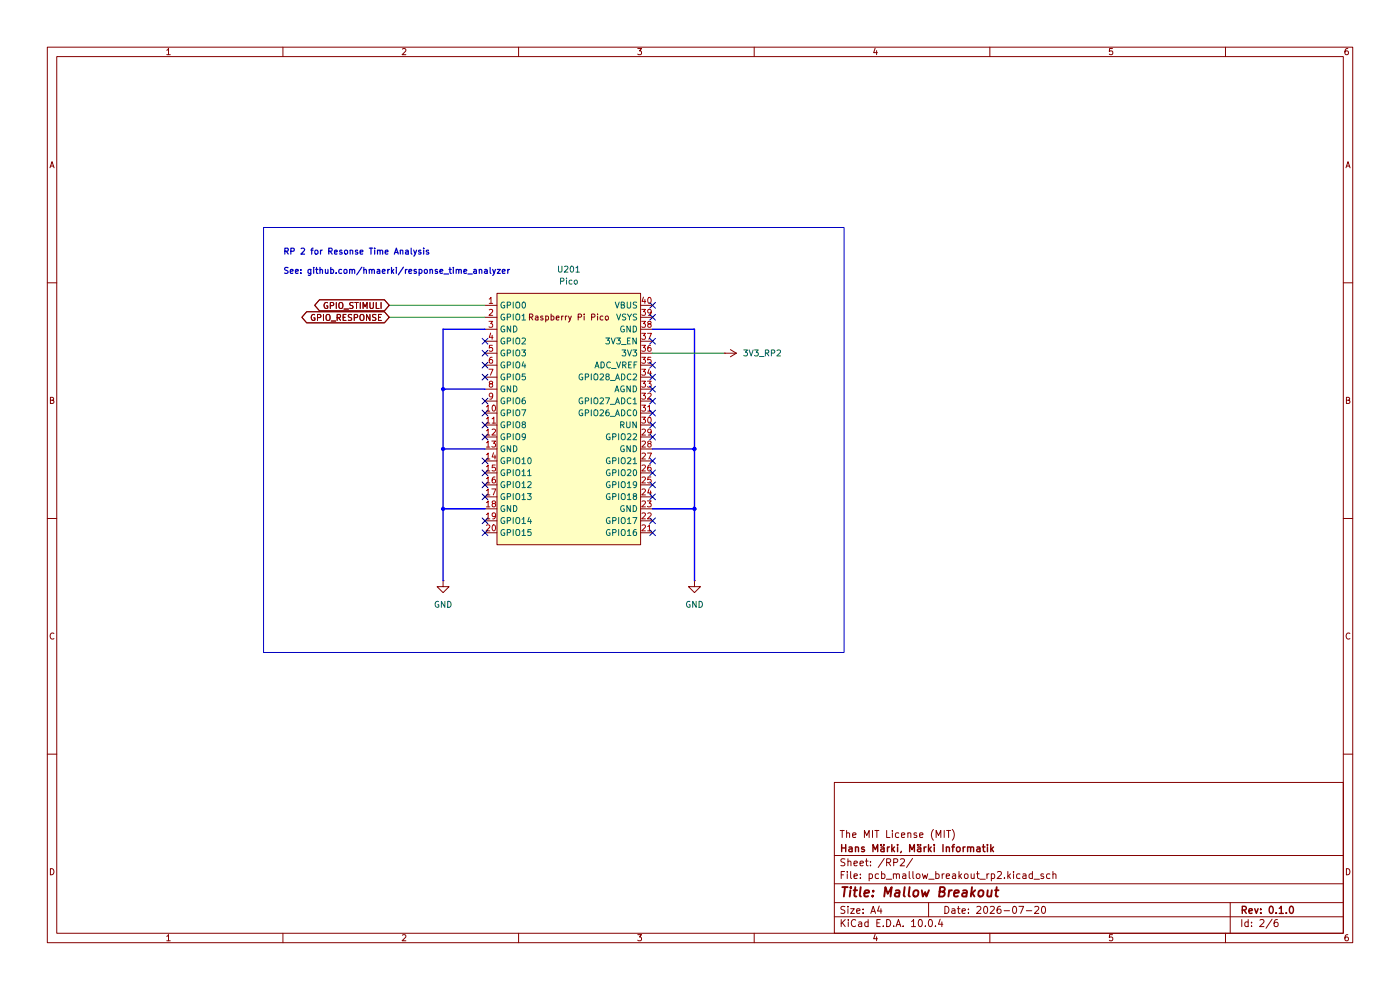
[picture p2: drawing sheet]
(kicad_sch
 (version 20260306)
 (generator "eeschema")
 (generator_version "10.0")
 (paper "A4")
 (title_block
  (title "Mallow Breakout")
  (date "2026-07-20")
  (rev "0.1.0")
  (company "Hans Märki, Märki Informatik")
  (comment 1 "The MIT License (MIT)"))
 (lib_symbols
  (symbol "00_project_library:3V3_RP2"
   (power global)
   (pin_numbers (hide yes))
   (pin_names
    (offset 0) (hide yes)) (exclude_from_sim no) (in_bom yes) (on_board yes)
   (in_pos_files yes)
   (duplicate_pin_numbers_are_jumpers no)
   (property "Reference" "#PWR" (at 0 -3.81 0) (show_name no) (do_not_autoplace no) (hide yes) (effects (font (size 1.27 1.27))))
   (property "Value" "3V3_RP2" (at 0 3.556 0) (show_name no) (do_not_autoplace no) (effects (font (size 1.27 1.27))))
   (property "Footprint" "" (at 0 0 0) (show_name no) (do_not_autoplace no) (hide yes) (effects (font (size 1.27 1.27))))
   (property "Datasheet" "" (at 0 0 0) (show_name no) (do_not_autoplace no) (hide yes) (effects (font (size 1.27 1.27))))
   (property "Description" "" (at 0 0 0) (show_name no) (do_not_autoplace no) (hide yes) (effects (font (size 1.27 1.27))))
   (symbol "3V3_RP2_0_1"
    (polyline (pts (xy -0.762 1.27) (xy 0 2.54)) (stroke (width 0) (type default)) (fill (type none)))
    (polyline (pts (xy 0 2.54) (xy 0.762 1.27)) (stroke (width 0) (type default)) (fill (type none)))
    (polyline (pts (xy 0 0) (xy 0 2.54)) (stroke (width 0) (type default)) (fill (type none))))
   (symbol "3V3_RP2_1_1"
    (pin power_in line (at 0 0 90) (length 0) (name "" (effects (font (size 1.27 1.27)))) (number "1" (effects (font (size 1.27 1.27))))))
   (embedded_fonts no))
  (symbol "00_project_library:Pico" (exclude_from_sim no) (in_bom no) (on_board yes)
   (in_pos_files yes)
   (duplicate_pin_numbers_are_jumpers no)
   (property "Reference" "U" (at -13.97 27.94 0) (show_name no) (do_not_autoplace no) (effects (font (size 1.27 1.27))))
   (property "Value" "Pico" (at 0 19.05 0) (show_name no) (do_not_autoplace no) (effects (font (size 1.27 1.27))))
   (property "Footprint" "00_project_library:RPi_Pico" (at 0 0 90) (show_name no) (do_not_autoplace no) (hide yes) (effects (font (size 1.27 1.27))))
   (property "Datasheet" "" (at 0 0 0) (show_name no) (do_not_autoplace no) (hide yes) (effects (font (size 1.27 1.27))))
   (property "Description" "" (at 0 0 0) (show_name no) (do_not_autoplace no) (hide yes) (effects (font (size 1.27 1.27))))
   (symbol "Pico_0_0"
    (text "Raspberry Pi Pico" (at 0 21.59 0) (effects (font (size 1.27 1.27)))))
   (symbol "Pico_0_1"
    (rectangle (start -15.24 26.67) (end 15.24 -26.67) (stroke (width 0) (type default)) (fill (type background))))
   (symbol "Pico_1_1"
    (pin bidirectional line (at -17.78 24.13 0) (length 2.54) (name "GPIO0" (effects (font (size 1.27 1.27)))) (number "1" (effects (font (size 1.27 1.27)))))
    (pin bidirectional line (at -17.78 21.59 0) (length 2.54) (name "GPIO1" (effects (font (size 1.27 1.27)))) (number "2" (effects (font (size 1.27 1.27)))))
    (pin power_in line (at -17.78 19.05 0) (length 2.54) (name "GND" (effects (font (size 1.27 1.27)))) (number "3" (effects (font (size 1.27 1.27)))))
    (pin bidirectional line (at -17.78 16.51 0) (length 2.54) (name "GPIO2" (effects (font (size 1.27 1.27)))) (number "4" (effects (font (size 1.27 1.27)))))
    (pin bidirectional line (at -17.78 13.97 0) (length 2.54) (name "GPIO3" (effects (font (size 1.27 1.27)))) (number "5" (effects (font (size 1.27 1.27)))))
    (pin bidirectional line (at -17.78 11.43 0) (length 2.54) (name "GPIO4" (effects (font (size 1.27 1.27)))) (number "6" (effects (font (size 1.27 1.27)))))
    (pin bidirectional line (at -17.78 8.89 0) (length 2.54) (name "GPIO5" (effects (font (size 1.27 1.27)))) (number "7" (effects (font (size 1.27 1.27)))))
    (pin power_in line (at -17.78 6.35 0) (length 2.54) (name "GND" (effects (font (size 1.27 1.27)))) (number "8" (effects (font (size 1.27 1.27)))))
    (pin bidirectional line (at -17.78 3.81 0) (length 2.54) (name "GPIO6" (effects (font (size 1.27 1.27)))) (number "9" (effects (font (size 1.27 1.27)))))
    (pin bidirectional line (at -17.78 1.27 0) (length 2.54) (name "GPIO7" (effects (font (size 1.27 1.27)))) (number "10" (effects (font (size 1.27 1.27)))))
    (pin bidirectional line (at -17.78 -1.27 0) (length 2.54) (name "GPIO8" (effects (font (size 1.27 1.27)))) (number "11" (effects (font (size 1.27 1.27)))))
    (pin bidirectional line (at -17.78 -3.81 0) (length 2.54) (name "GPIO9" (effects (font (size 1.27 1.27)))) (number "12" (effects (font (size 1.27 1.27)))))
    (pin power_in line (at -17.78 -6.35 0) (length 2.54) (name "GND" (effects (font (size 1.27 1.27)))) (number "13" (effects (font (size 1.27 1.27)))))
    (pin bidirectional line (at -17.78 -8.89 0) (length 2.54) (name "GPIO10" (effects (font (size 1.27 1.27)))) (number "14" (effects (font (size 1.27 1.27)))))
    (pin bidirectional line (at -17.78 -11.43 0) (length 2.54) (name "GPIO11" (effects (font (size 1.27 1.27)))) (number "15" (effects (font (size 1.27 1.27)))))
    (pin bidirectional line (at -17.78 -13.97 0) (length 2.54) (name "GPIO12" (effects (font (size 1.27 1.27)))) (number "16" (effects (font (size 1.27 1.27)))))
    (pin bidirectional line (at -17.78 -16.51 0) (length 2.54) (name "GPIO13" (effects (font (size 1.27 1.27)))) (number "17" (effects (font (size 1.27 1.27)))))
    (pin power_in line (at -17.78 -19.05 0) (length 2.54) (name "GND" (effects (font (size 1.27 1.27)))) (number "18" (effects (font (size 1.27 1.27)))))
    (pin bidirectional line (at -17.78 -21.59 0) (length 2.54) (name "GPIO14" (effects (font (size 1.27 1.27)))) (number "19" (effects (font (size 1.27 1.27)))))
    (pin bidirectional line (at -17.78 -24.13 0) (length 2.54) (name "GPIO15" (effects (font (size 1.27 1.27)))) (number "20" (effects (font (size 1.27 1.27)))))
    (pin bidirectional line (at 17.78 -24.13 180) (length 2.54) (name "GPIO16" (effects (font (size 1.27 1.27)))) (number "21" (effects (font (size 1.27 1.27)))))
    (pin bidirectional line (at 17.78 -21.59 180) (length 2.54) (name "GPIO17" (effects (font (size 1.27 1.27)))) (number "22" (effects (font (size 1.27 1.27)))))
    (pin power_in line (at 17.78 -19.05 180) (length 2.54) (name "GND" (effects (font (size 1.27 1.27)))) (number "23" (effects (font (size 1.27 1.27)))))
    (pin bidirectional line (at 17.78 -16.51 180) (length 2.54) (name "GPIO18" (effects (font (size 1.27 1.27)))) (number "24" (effects (font (size 1.27 1.27)))))
    (pin bidirectional line (at 17.78 -13.97 180) (length 2.54) (name "GPIO19" (effects (font (size 1.27 1.27)))) (number "25" (effects (font (size 1.27 1.27)))))
    (pin bidirectional line (at 17.78 -11.43 180) (length 2.54) (name "GPIO20" (effects (font (size 1.27 1.27)))) (number "26" (effects (font (size 1.27 1.27)))))
    (pin bidirectional line (at 17.78 -8.89 180) (length 2.54) (name "GPIO21" (effects (font (size 1.27 1.27)))) (number "27" (effects (font (size 1.27 1.27)))))
    (pin power_in line (at 17.78 -6.35 180) (length 2.54) (name "GND" (effects (font (size 1.27 1.27)))) (number "28" (effects (font (size 1.27 1.27)))))
    (pin bidirectional line (at 17.78 -3.81 180) (length 2.54) (name "GPIO22" (effects (font (size 1.27 1.27)))) (number "29" (effects (font (size 1.27 1.27)))))
    (pin input line (at 17.78 -1.27 180) (length 2.54) (name "RUN" (effects (font (size 1.27 1.27)))) (number "30" (effects (font (size 1.27 1.27)))))
    (pin bidirectional line (at 17.78 1.27 180) (length 2.54) (name "GPIO26_ADC0" (effects (font (size 1.27 1.27)))) (number "31" (effects (font (size 1.27 1.27)))))
    (pin bidirectional line (at 17.78 3.81 180) (length 2.54) (name "GPIO27_ADC1" (effects (font (size 1.27 1.27)))) (number "32" (effects (font (size 1.27 1.27)))))
    (pin power_in line (at 17.78 6.35 180) (length 2.54) (name "AGND" (effects (font (size 1.27 1.27)))) (number "33" (effects (font (size 1.27 1.27)))))
    (pin bidirectional line (at 17.78 8.89 180) (length 2.54) (name "GPIO28_ADC2" (effects (font (size 1.27 1.27)))) (number "34" (effects (font (size 1.27 1.27)))))
    (pin power_in line (at 17.78 11.43 180) (length 2.54) (name "ADC_VREF" (effects (font (size 1.27 1.27)))) (number "35" (effects (font (size 1.27 1.27)))))
    (pin power_out line (at 17.78 13.97 180) (length 2.54) (name "3V3" (effects (font (size 1.27 1.27)))) (number "36" (effects (font (size 1.27 1.27)))))
    (pin input line (at 17.78 16.51 180) (length 2.54) (name "3V3_EN" (effects (font (size 1.27 1.27)))) (number "37" (effects (font (size 1.27 1.27)))))
    (pin power_out line (at 17.78 19.05 180) (length 2.54) (name "GND" (effects (font (size 1.27 1.27)))) (number "38" (effects (font (size 1.27 1.27)))))
    (pin power_out line (at 17.78 21.59 180) (length 2.54) (name "VSYS" (effects (font (size 1.27 1.27)))) (number "39" (effects (font (size 1.27 1.27)))))
    (pin power_out line (at 17.78 24.13 180) (length 2.54) (name "VBUS" (effects (font (size 1.27 1.27)))) (number "40" (effects (font (size 1.27 1.27))))))
   (embedded_fonts no))
  (symbol "power:GND"
   (power global)
   (pin_numbers (hide yes))
   (pin_names
    (offset 0) (hide yes)) (exclude_from_sim no) (in_bom yes) (on_board yes)
   (in_pos_files yes)
   (duplicate_pin_numbers_are_jumpers no)
   (property "Reference" "#PWR" (at 0 -6.35 0) (show_name no) (do_not_autoplace no) (hide yes) (effects (font (size 1.27 1.27))))
   (property "Value" "GND" (at 0 -3.81 0) (show_name no) (do_not_autoplace no) (effects (font (size 1.27 1.27))))
   (property "Footprint" "" (at 0 0 0) (show_name no) (do_not_autoplace no) (hide yes) (effects (font (size 1.27 1.27))))
   (property "Datasheet" "" (at 0 0 0) (show_name no) (do_not_autoplace no) (hide yes) (effects (font (size 1.27 1.27))))
   (property "Description" "Power symbol creates a global label with name \"GND\" , ground" (at 0 0 0) (show_name no) (do_not_autoplace no) (hide yes) (effects (font (size 1.27 1.27))))
   (symbol "GND_0_1"
    (polyline (pts (xy 0 0) (xy 0 -1.27) (xy 1.27 -1.27) (xy 0 -2.54) (xy -1.27 -1.27) (xy 0 -1.27)) (stroke (width 0) (type default)) (fill (type none))))
   (symbol "GND_1_1"
    (pin power_in line (at 0 0 270) (length 0) (name "" (effects (font (size 1.27 1.27)))) (number "1" (effects (font (size 1.27 1.27))))))
   (embedded_fonts no)))
 (rectangle
  (start 55.88 48.26)
  (end 179.07 138.43)
  (stroke (width 0) (type default))
  (fill (type none)))
 (text "RP 2 for Resonse Time Analysis\n\nSee: github.com/hmaerki/response_time_analyzer"
  (exclude_from_sim no)
  (at 59.944 58.42 0)
  (effects (font (size 1.27 1.27) (thickness 0.254)
    (bold yes)) (justify left bottom)))
 (junction
  (at 93.98 107.95)
  (diameter 0)
  (color 0 0 0 0))
 (junction
  (at 93.98 82.55)
  (diameter 0)
  (color 0 0 0 0))
 (junction
  (at 147.32 107.95)
  (diameter 0)
  (color 0 0 0 0))
 (junction
  (at 93.98 95.25)
  (diameter 0)
  (color 0 0 0 0))
 (junction
  (at 147.32 95.25)
  (diameter 0)
  (color 0 0 0 0))
 (no_connect
  (at 102.87 77.47))
 (no_connect
  (at 102.87 72.39))
 (no_connect
  (at 102.87 74.93))
 (no_connect
  (at 138.43 64.77))
 (no_connect
  (at 102.87 113.03))
 (no_connect
  (at 102.87 87.63))
 (no_connect
  (at 102.87 92.71))
 (no_connect
  (at 138.43 67.31))
 (no_connect
  (at 138.43 102.87))
 (no_connect
  (at 138.43 110.49))
 (no_connect
  (at 138.43 82.55))
 (no_connect
  (at 138.43 105.41))
 (no_connect
  (at 138.43 80.01))
 (no_connect
  (at 138.43 72.39))
 (no_connect
  (at 102.87 90.17))
 (no_connect
  (at 138.43 77.47))
 (no_connect
  (at 138.43 87.63))
 (no_connect
  (at 138.43 113.03))
 (no_connect
  (at 102.87 97.79))
 (no_connect
  (at 138.43 100.33))
 (no_connect
  (at 102.87 105.41))
 (no_connect
  (at 102.87 85.09))
 (no_connect
  (at 102.87 100.33))
 (no_connect
  (at 138.43 92.71))
 (no_connect
  (at 102.87 110.49))
 (no_connect
  (at 102.87 80.01))
 (no_connect
  (at 138.43 90.17))
 (no_connect
  (at 138.43 97.79))
 (no_connect
  (at 102.87 102.87))
 (no_connect
  (at 138.43 85.09))
 (wire
  (pts (xy 82.55 67.31) (xy 102.87 67.31))
  (stroke (width 0) (type default)))
 (wire
  (pts (xy 93.98 69.85) (xy 93.98 82.55))
  (stroke (width 0) (type default)))
 (wire
  (pts (xy 147.32 107.95) (xy 147.32 123.19))
  (stroke (width 0) (type default)))
 (wire
  (pts (xy 102.87 82.55) (xy 93.98 82.55))
  (stroke (width 0) (type default)))
 (wire
  (pts (xy 138.43 95.25) (xy 147.32 95.25))
  (stroke (width 0) (type default)))
 (wire
  (pts (xy 93.98 107.95) (xy 93.98 123.19))
  (stroke (width 0) (type default)))
 (wire
  (pts (xy 102.87 69.85) (xy 93.98 69.85))
  (stroke (width 0) (type default)))
 (wire
  (pts (xy 153.67 74.93) (xy 138.43 74.93))
  (stroke (width 0) (type default)))
 (wire
  (pts (xy 138.43 107.95) (xy 147.32 107.95))
  (stroke (width 0) (type default)))
 (wire
  (pts (xy 93.98 82.55) (xy 93.98 95.25))
  (stroke (width 0) (type default)))
 (wire
  (pts (xy 147.32 95.25) (xy 147.32 107.95))
  (stroke (width 0) (type default)))
 (wire
  (pts (xy 138.43 69.85) (xy 147.32 69.85))
  (stroke (width 0) (type default)))
 (wire
  (pts (xy 93.98 95.25) (xy 93.98 107.95))
  (stroke (width 0) (type default)))
 (wire
  (pts (xy 102.87 95.25) (xy 93.98 95.25))
  (stroke (width 0) (type default)))
 (wire
  (pts (xy 147.32 69.85) (xy 147.32 95.25))
  (stroke (width 0) (type default)))
 (wire
  (pts (xy 82.55 64.77) (xy 102.87 64.77))
  (stroke (width 0) (type default)))
 (wire
  (pts (xy 93.98 107.95) (xy 102.87 107.95))
  (stroke (width 0) (type default)))
 (global_label "GPIO_STIMULI"
  (shape bidirectional)
  (at 82.55 64.77 180)
  (effects (font (size 1.27 1.27)) (justify right))
  (property "Intersheetrefs" "${INTERSHEET_REFS}" (at 550.5913 361.95 0) (hide yes) (show_name no) (do_not_autoplace no) (effects (font (size 1.27 1.27)) (justify right))))
 (global_label "GPIO_RESPONSE"
  (shape bidirectional)
  (at 82.55 67.31 180)
  (effects (font (size 1.27 1.27)) (justify right))
  (property "Intersheetrefs" "${INTERSHEET_REFS}" (at 468.0413 299.72 0) (hide yes) (show_name no) (do_not_autoplace no) (effects (font (size 1.27 1.27)) (justify right))))
 (symbol
  (lib_id "00_project_library:Pico")
  (at 120.65 88.9 0)
  (unit 1)
  (body_style 1)
  (exclude_from_sim no)
  (in_bom no)
  (on_board yes)
  (in_pos_files yes)
  (dnp no)
  (fields_autoplaced yes)
  (property "Reference" "U201" (at 120.65 57.15 0) (show_name no) (do_not_autoplace no) (effects (font (size 1.27 1.27))))
  (property "Value" "Pico" (at 120.65 59.69 0) (show_name no) (do_not_autoplace no) (effects (font (size 1.27 1.27))))
  (property "Footprint" "00_project_library:RPi_Pico" (at 120.65 88.9 90) (hide yes) (show_name no) (do_not_autoplace no) (effects (font (size 1.27 1.27))))
  (property "Datasheet" "" (at 120.65 88.9 0) (hide yes) (show_name no) (do_not_autoplace no) (effects (font (size 1.27 1.27))))
  (property "Description" "" (at 120.65 88.9 0) (hide yes) (show_name no) (do_not_autoplace no) (effects (font (size 1.27 1.27))))
  (pin "3")
  (pin "4")
  (pin "40")
  (pin "6")
  (pin "25")
  (pin "15")
  (pin "38")
  (pin "16")
  (pin "9")
  (pin "10")
  (pin "26")
  (pin "27")
  (pin "2")
  (pin "13")
  (pin "23")
  (pin "1")
  (pin "8")
  (pin "32")
  (pin "39")
  (pin "28")
  (pin "5")
  (pin "12")
  (pin "7")
  (pin "29")
  (pin "11")
  (pin "33")
  (pin "35")
  (pin "36")
  (pin "30")
  (pin "31")
  (pin "34")
  (pin "14")
  (pin "37")
  (pin "17")
  (pin "24")
  (pin "22")
  (pin "21")
  (pin "18")
  (pin "20")
  (pin "19"))
 (symbol
  (lib_id "power:GND")
  (at 147.32 123.19 0)
  (unit 1)
  (body_style 1)
  (exclude_from_sim no)
  (in_bom yes)
  (on_board yes)
  (in_pos_files yes)
  (dnp no)
  (fields_autoplaced yes)
  (property "Reference" "#PWR01312" (at 147.32 129.54 0) (hide yes) (show_name no) (do_not_autoplace no) (effects (font (size 1.27 1.27))))
  (property "Value" "GND" (at 147.32 128.27 0) (show_name no) (do_not_autoplace no) (effects (font (size 1.27 1.27))))
  (property "Footprint" "" (at 147.32 123.19 0) (hide yes) (show_name no) (do_not_autoplace no) (effects (font (size 1.27 1.27))))
  (property "Datasheet" "" (at 147.32 123.19 0) (hide yes) (show_name no) (do_not_autoplace no) (effects (font (size 1.27 1.27))))
  (property "Description" "Power symbol creates a global label with name \"GND\" , ground" (at 147.32 123.19 0) (hide yes) (show_name no) (do_not_autoplace no) (effects (font (size 1.27 1.27))))
  (pin "1"))
 (symbol
  (lib_id "00_project_library:3V3_RP2")
  (at 153.67 74.93 270)
  (unit 1)
  (body_style 1)
  (exclude_from_sim no)
  (in_bom yes)
  (on_board yes)
  (in_pos_files yes)
  (dnp no)
  (fields_autoplaced yes)
  (property "Reference" "#PWR0208" (at 149.86 74.93 0) (hide yes) (show_name no) (do_not_autoplace no) (effects (font (size 1.27 1.27))))
  (property "Value" "3V3_RP2" (at 157.48 74.9299 90) (show_name no) (do_not_autoplace no) (effects (font (size 1.27 1.27)) (justify left)))
  (property "Footprint" "" (at 153.67 74.93 0) (hide yes) (show_name no) (do_not_autoplace no) (effects (font (size 1.27 1.27))))
  (property "Datasheet" "" (at 153.67 74.93 0) (hide yes) (show_name no) (do_not_autoplace no) (effects (font (size 1.27 1.27))))
  (property "Description" "" (at 153.67 74.93 0) (hide yes) (show_name no) (do_not_autoplace no) (effects (font (size 1.27 1.27))))
  (pin "1"))
 (symbol
  (lib_id "power:GND")
  (at 93.98 123.19 0)
  (unit 1)
  (body_style 1)
  (exclude_from_sim no)
  (in_bom yes)
  (on_board yes)
  (in_pos_files yes)
  (dnp no)
  (fields_autoplaced yes)
  (property "Reference" "#PWR01311" (at 93.98 129.54 0) (hide yes) (show_name no) (do_not_autoplace no) (effects (font (size 1.27 1.27))))
  (property "Value" "GND" (at 93.98 128.27 0) (show_name no) (do_not_autoplace no) (effects (font (size 1.27 1.27))))
  (property "Footprint" "" (at 93.98 123.19 0) (hide yes) (show_name no) (do_not_autoplace no) (effects (font (size 1.27 1.27))))
  (property "Datasheet" "" (at 93.98 123.19 0) (hide yes) (show_name no) (do_not_autoplace no) (effects (font (size 1.27 1.27))))
  (property "Description" "Power symbol creates a global label with name \"GND\" , ground" (at 93.98 123.19 0) (hide yes) (show_name no) (do_not_autoplace no) (effects (font (size 1.27 1.27))))
  (pin "1")))
